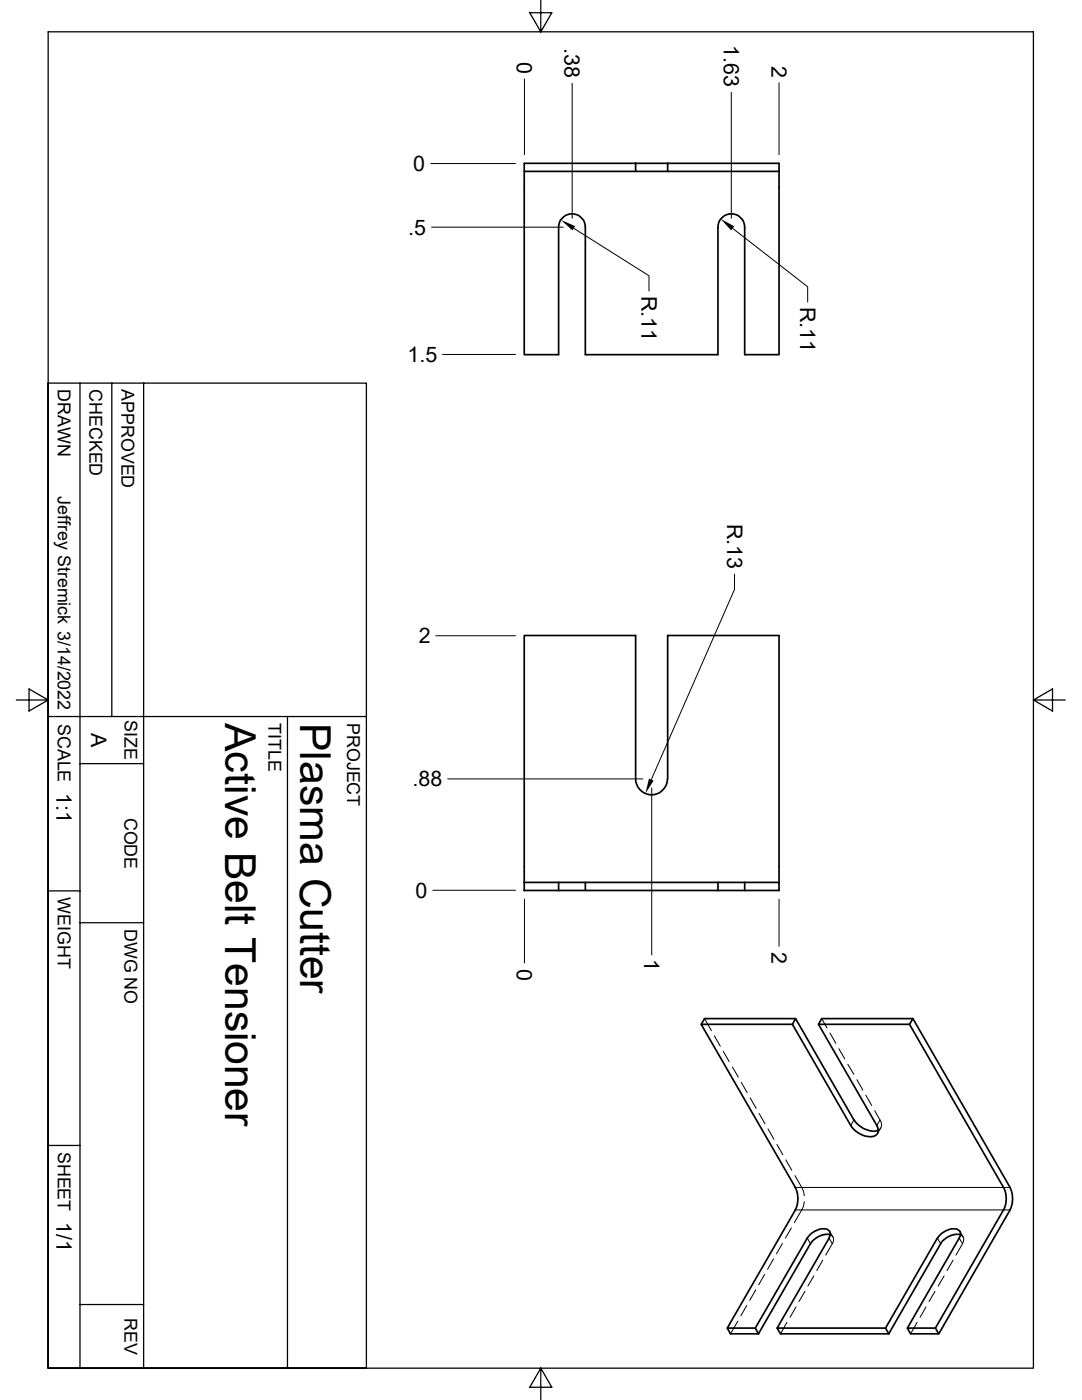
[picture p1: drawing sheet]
<svg xmlns="http://www.w3.org/2000/svg" width="216mm" height="279mm" viewBox="0 0 216 279" stroke-linecap="round" stroke-linejoin="round" font-family="sans-serif">
<g fill="none" stroke="#000" stroke-width=".34">
<path d="M104.6 34.2h22.2M126.8 34.2h6.4M126.8 32.6h-22.2v38.2h6.9v-25.5a2.67 2.67 0 0 1 2.6-2.6 2.67 2.67 0 0 1 2.7 2.6v25.5h26.5v-25.5a2.67 2.67 0 0 1 2.6-2.6 2.67 2.67 0 0 1 2.7 2.6v25.5h6.8v-36.6M126.8 32.6v1.6M126.8 32.6h6.4M133.2 32.6h22.2v1.6h-22.2M133.2 32.6v1.6M133.2 155.4a3.2 3.2 0 0 1-3.2 3.2 3.2 3.2 0 0 1-3.2-3.2v-28.6h-22.2v49.3M133.2 155.4v-28.6h22.2v49.3M104.6 176.1v1.6h6.9M104.6 176.1h6.9M111.5 176.1h5.3"/>
<path d="M111.5 176.1v1.6M111.5 177.7h5.3M116.8 176.1h26.5M116.8 176.1v1.6h26.5M143.3 177.7h5.3M143.3 176.1v1.6M143.3 176.1h5.3M148.6 176.1v1.6M148.6 176.1h6.8M155.4 176.1v1.6h-6.8M158.1 204.4h-18.2l18.8 32.6M158.7 203.3h-18.1l-.7 1.1"/>
<path d="M181.5 204.4l18.7 32.6a4.8 4.8 0 0 1 0 4.5l-13.6 23.5h-5.5M182.2 203.3l-.7 1.1h-18.2M158.7 237a4.8 4.8 0 0 1 0 4.5M170.4 223.5l-11.7-20.2-.6 1.1 11.7 20.2a4.7 4.7 0 0 0 4.7 2.1 1.3 1.3 0 0 0 .4-2.1l-11.6-20.2 .7-1.1h18.2l19.3 33.7M170.4 223.5a4.7 4.7 0 0 0 4.5 2.2l.4-.1M201.5 237a4.8 4.8 0 0 1 0 4.5M158.7 241.5l-13.6 23.5h5.6M161.7 248.2l-10.4 18M165.7 246.4a4 4 0 0 0-3.9 1.8M187 247.1l-10.3 17.9 .6 1.2M191.6 246.4a4 4 0 0 0-3.9 1.8l-10.4 18M201.5 241.5l-14.2 24.7h-5.6l-.6-1.2 10.3-17.9a1.12 1.12 0 0 0 .2-1.3 1.12 1.12 0 0 0-1.3-.6 4.1 4.1 0 0 0-3.2 1.9"/>
<path d="M145.1 265l.7 1.2h5.5M151.3 266.2l-.6-1.2 10.4-17.9a3.9 3.9 0 0 1 3.9-1.8 1.09 1.09 0 0 1 .4 1.8l-10.3 17.9 .6 1.2h21.6M155.1 265h21.6M186.6 265l.7 1.2"/>
</g>
<g fill="none" stroke="#000" stroke-width=".2">
<path d="M104.6 15.7v15.2M114.2 16.6v27M145.9 18.4v25.2M155.4 16.5v14.4M85.9 32.6h17M86.1 45.3h26.3M114.5 45.6l15 9.4v3.1M146.2 45.6l15 11.6v3.1M88.3 70.7h14.6M146.6 114.6v3l-16.6 38M87 126.9h15.9M89.3 155.4h39"/>
<path d="M130 157.2v33.4M86.4 177.7h16.5M104.6 179.5v12.7M155.4 179.5v9.3M140.6 203.3l1.3 2.4M142.5 206.7l1.2 2.1M144.3 209.8l1.2 2.1M146.1 212.9l1.2 2.1M147.9 216l1.2 2.1M149.7 219.1l1.2 2.1M164 203.3l1 1.8M165.6 206.2l1.2 2"/>
<path d="M167.4 209.3l1.2 2M169.2 212.4l1.2 2M171 215.5l1.2 2.1M172.8 218.6l1.1 2M151.5 222.2l1.2 2.1M153.2 225.3l1.2 2.1M155 228.4l1.2 2.1M156.8 231.5l1.2 2.1M158.6 234.6l1.6 2.8 .3 1.2M158.7 237h42.8M160.5 239.8l-.3 1.2-1.7 3M170.4 223.5l-.6 1.1"/>
<path d="M174.5 221.7l1.1 1.8-.6 1.1M175.6 223.5a1.33 1.33 0 0 1-.3 2.1M175.8 225.1l-.7 1.1M150.8 257.4l-1.2 2.1M152.6 254.3l-1.2 2.1M154.3 251.2l-1.1 2.1M156.1 248.2l-1.2 2M157.9 245.1l-1.2 2M158.7 241.5h42.8M160.6 257.7l-1.2 2.1M161.1 247.1l.6 1.1M162.4 254.6l-1.2 2.1"/>
<path d="M164.2 251.5l-1.2 2.1M165.4 247.1l.7 1.1M165.6 245.7l.6 1.2M165.7 246.4a1.09 1.09 0 0 1 .4 1.8M166.1 248.2l-1.3 2.3M186.6 257.7l-1.2 2.1M187 247.1l.7 1.1M188.4 254.6l-1.2 2.1M190.2 251.5l-1.2 2.1M191.4 247.1l.7 1.1M191.6 245.7l.6 1.2M191.6 246.4a1.14 1.14 0 0 1 .5 1.8"/>
<path d="M192.1 248.2l-1.3 2.3M147.2 263.7l-1.4 2.5M149 260.5l-1.2 2.1M157 263.9l-1.3 2.3M158.8 260.8l-1.2 2.1M183 263.9l-1.3 2.3M184.8 260.8l-1.2 2.1"/>
</g>
<g fill="none" stroke="#000" stroke-width=".25">
<path d="M9.6 6.4h196.6v266.6h-196.6zM107.9 0v6.4l2.2-3.9h-4.4l2.2 3.9M9.6 76.5h63.5v196.5h-63.5zM16 76.5v196.5M22.3 76.5v66.5M28.7 76.5v196.5M3.3 139.7h6.3l-3.8 2.2v-4.4l3.8 2.2M206.2 139.7l3.8-2.2v4.4l-3.8-2.2h6.4M9.6 143h63.5M16 152.4h12.7M57.4 143v130M9.6 177.8h6.4"/>
<path d="M16 184.1h12.7M9.6 228.6h6.4M16 260.3h12.7M107.9 273l-2.2 3.9h4.4l-2.2-3.9v6.4"/>
</g>
<path d="M111.9 43.9l2.9 1.2-.6 .9zM143.8 43.7l2.7 1.5-.6 .8zM129.5 155.4l.9 .4-1.6 2.6z" fill="#000"/>
<g font-size="8.5">
<text x="44.9" y="144.3" transform="rotate(90 44.9 144.3)">Active Belt Tensioner</text>
<text x="59.9" y="144.3" transform="rotate(90 59.9 144.3)">Plasma Cutter</text>
</g>
<g font-size="4.3">
<text x="112.6" y="9.6" transform="rotate(90 112.6 9.6)">.38</text>
<text x="144.4" y="9.1" transform="rotate(90 144.4 9.1)">1.63</text>
<text x="103.1" y="12.3" transform="rotate(90 103.1 12.3)">0</text>
<text x="153.9" y="13.1" transform="rotate(90 153.9 13.1)">2</text>
<text x="82.5" y="34.2">0</text>
<text x="81.4" y="46.8">.5</text>
<text x="128" y="59" transform="rotate(90 128 59)">R.11</text>
<text x="159.6" y="61.2" transform="rotate(90 159.6 61.2)">R.11</text>
<text x="81.3" y="72.2">1.5</text>
<text x="145.1" y="104.5" transform="rotate(90 145.1 104.5)">R.13</text>
<text x="83.6" y="128.4">2</text>
<text x="18.2" y="146.3" transform="rotate(90 18.2 146.3)">A</text>
<text x="11.3" y="158.2" transform="rotate(90 11.3 158.2)">1:1</text>
<text x="82.3" y="156.9">.88</text>
<text x="82.9" y="179.2">0</text>
<text x="128.5" y="191.4" transform="rotate(90 128.5 191.4)">1</text>
<text x="153.9" y="190" transform="rotate(90 153.9 190)">2</text>
<text x="103.1" y="193.3" transform="rotate(90 103.1 193.3)">0</text>
<text x="11.3" y="243.8" transform="rotate(90 11.3 243.8)">1/1</text>
</g>
<g font-size="3.6">
<text x="11.5" y="77.7" transform="rotate(90 11.5 77.7)">DRAWN</text>
<text x="17.9" y="77.7" transform="rotate(90 17.9 77.7)">CHECKED</text>
<text x="24.2" y="77.7" transform="rotate(90 24.2 77.7)">APPROVED</text>
<text x="11.5" y="99" transform="rotate(90 11.5 99)">Jeffrey Stremick 3/14/2022</text>
<text x="24.9" y="143.8" transform="rotate(90 24.9 143.8)">SIZE</text>
<text x="11.5" y="144.5" transform="rotate(90 11.5 144.5)">SCALE</text>
<text x="53.6" y="144.3" transform="rotate(90 53.6 144.3)">TITLE</text>
<text x="69.3" y="144.3" transform="rotate(90 69.3 144.3)">PROJECT</text>
<text x="24.9" y="163.2" transform="rotate(90 24.9 163.2)">CODE</text>
<text x="11.5" y="179.1" transform="rotate(90 11.5 179.1)">WEIGHT</text>
<text x="24.9" y="185.4" transform="rotate(90 24.9 185.4)">DWG NO</text>
<text x="11.5" y="229.9" transform="rotate(90 11.5 229.9)">SHEET</text>
<text x="24.9" y="263" transform="rotate(90 24.9 263)">REV</text>
</g>
</svg>
